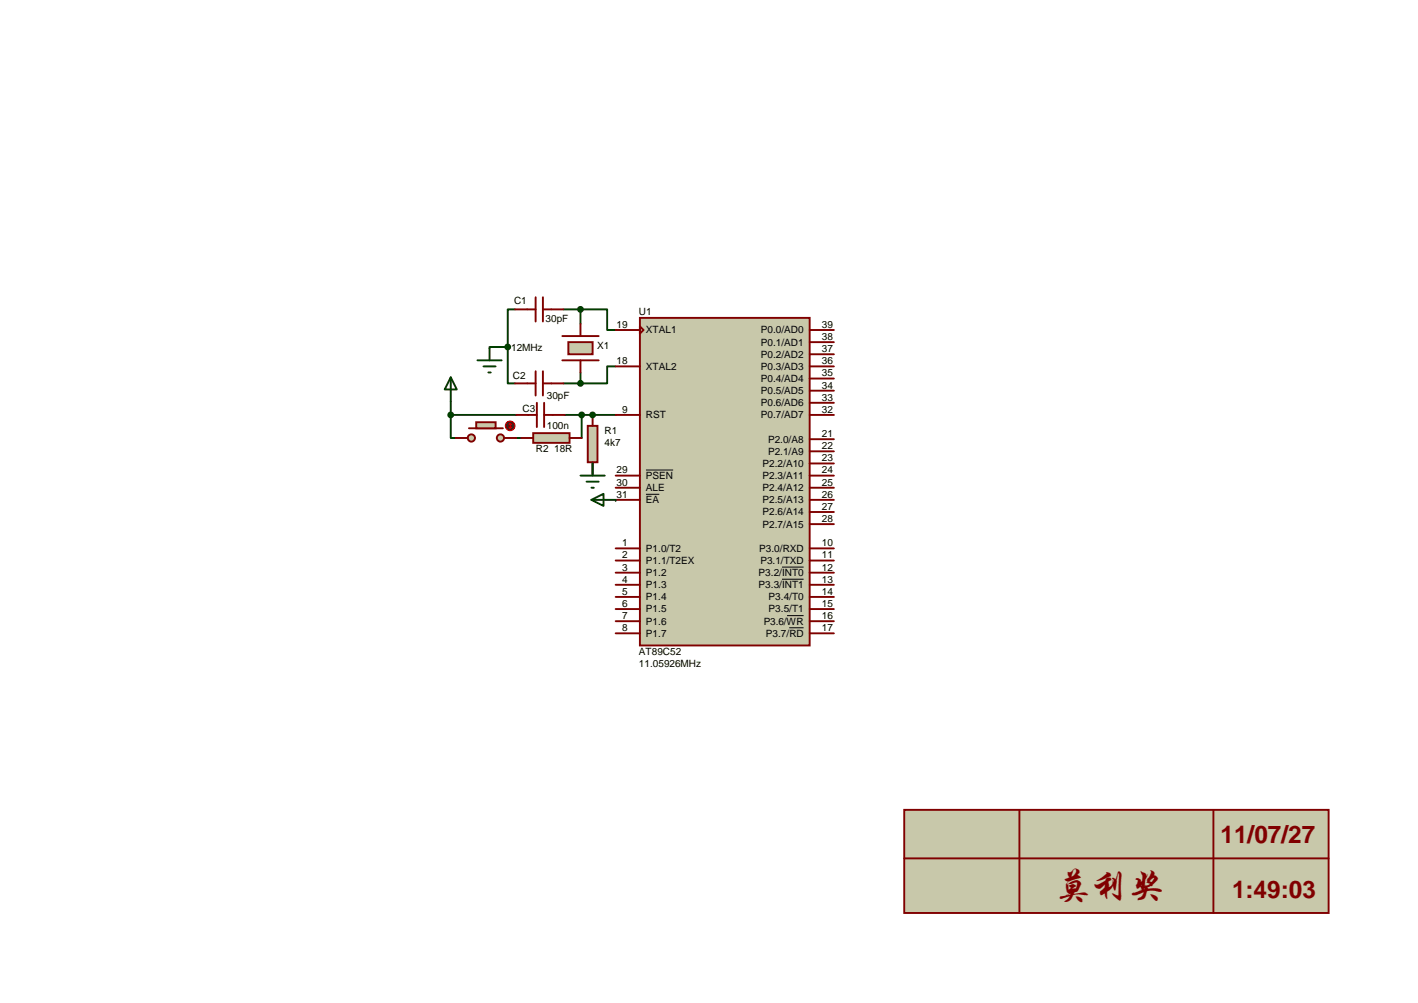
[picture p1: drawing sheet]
<svg xmlns="http://www.w3.org/2000/svg" width="297mm" height="210mm" viewBox="0 0 297 210" stroke-linecap="round" stroke-linejoin="round" font-family="sans-serif">
<path d="M106.4 72.6v7.7h1.5M106.4 72.6h-3.9v.3M107.9 64.8h-1.5v7.8M118 64.8h3.6M121.6 64.8h5.6v4.3h1.8M121.6 64.8v3M121.6 78v2.3M129 76.7h-1.8v3.6h-5.6M108.1 91.7h1.1M118 80.3h3.6M124.1 97v2.3" fill="none" stroke="#004000" stroke-width=".4"/>
<circle cx="129" cy="104.6" r=".2" fill="#004000"/>
<path d="M94.4 86.9v4.8h1M94.4 86.9h13.7M94.4 84.1v2.8M118.3 86.9h10.7M121.9 86.9v4.8M124.1 86.6v.3" fill="none" stroke="#004000" stroke-width=".4"/>
<path d="M134 66.5h35.6v68.6h-35.6z" fill="#c8c8aa" stroke="#800000" stroke-width=".4"/>
<g fill="none" stroke="#800000" stroke-width=".4">
<path d="M117.8 75.4h7.6M117.8 70.4h7.6M129 76.7h5M129 69.1h5M134 68.3l.8 .8-.8 .7zM169.6 76.7h5.1M169.6 69.1h5.1M169.6 71.6h5.1M169.6 74.2h5.1M169.6 79.2h5.1M129 99.6h5M129 86.9h5"/>
<path d="M169.6 99.6h5.1M169.6 86.9h5.1M169.6 81.8h5.1M169.6 84.3h5.1M169.6 91.9h5.1M169.6 94.5h5.1M169.6 97h5.1M129 102.1h5M129 104.6h5M129 114.8h5M129 117.3h5M129 119.9h5"/>
<path d="M169.6 102.1h5.1M169.6 104.6h5.1M169.6 114.8h5.1M169.6 117.3h5.1M169.6 119.9h5.1M169.6 109.7h5.1M169.6 107.2h5.1M129 122.4h5M129 125h5M129 127.5h5M129 130h5M129 132.6h5"/>
<path d="M169.6 122.4h5.1M169.6 125h5.1M169.6 127.5h5.1M169.6 130h5.1M169.6 132.6h5.1"/>
</g>
<path d="M135.3 98.4h5.7M135.3 103.5h2.8M163.8 118.7h4.5M163.8 121.3h4.5M164.9 128.9h3.4M165.3 131.4h3" fill="none" stroke="#000" stroke-width=".21"/>
<path d="M119.1 71.6h5v2.6h-5z" fill="#c8c8aa" stroke="#800000" stroke-width=".4"/>
<g fill="none" stroke="#800000" stroke-width=".4">
<path d="M107.9 64.8h4.3M112.2 62.2v5.1M112.2 77.7v5.1M113.7 62.2v5.1M113.7 77.7v5.1M113.7 64.8h4.3M121.6 67.8v2.6M121.6 75.4v2.6M107.9 80.3h4.3M108.1 86.9h4.4M112.5 84.3v5.1M113.7 80.3h4.3"/>
<path d="M114 84.3v5.1M114 86.9h4.3"/>
</g>
<g fill="#004000" stroke="#004000" stroke-width=".4">
<circle cx="121.6" cy="80.3" r=".51"/>
<circle cx="121.6" cy="64.8" r=".51"/>
</g>
<g fill="#c8c8aa" stroke="#800000" stroke-width=".4">
<circle cx="104.8" cy="91.7" r=".76"/>
<circle cx="98.7" cy="91.7" r=".76"/>
</g>
<path d="M98.2 89.7h7.1" fill="none" stroke="#800000" stroke-width=".4"/>
<path d="M99.8 88.4h4v1.3h-4z" fill="#c8c8aa" stroke="#800000" stroke-width=".4"/>
<path d="M95.4 91.7h2.6M105.6 91.7h2.5" fill="none" stroke="#800000" stroke-width=".4"/>
<circle cx="106.9" cy="89.2" r="1.02" fill="#400000" stroke="#f00" stroke-width=".21"/>
<path d="M106.6 88.9l.3-.3 .2 .3M106.6 89.4l.3 .3M106.9 88.6v1.1M107.1 89.4l-.2 .3" fill="none" stroke="#f00" stroke-width=".21"/>
<path d="M123.1 89.2h2.1v7.6h-2.1z" fill="#c8c8aa" stroke="#800000" stroke-width=".4"/>
<path d="M124.1 86.6v2.6M124.1 96.8v2.5" fill="none" stroke="#800000" stroke-width=".4"/>
<path d="M111.7 90.7h7.6v2h-7.6z" fill="#c8c8aa" stroke="#800000" stroke-width=".4"/>
<path d="M109.2 91.7h2.5M119.3 91.7h2.6" fill="none" stroke="#800000" stroke-width=".4"/>
<path d="M94.4 79l1.3 2.5h-2.5zM94.4 79v5.1M100 75.4h5.1M101.3 76.7h2.5M102.3 78h.5M102.5 72.9v2.5M121.6 99.6h5.1M124.1 97v2.6M122.9 100.8h2.5M123.9 102.1h.5M123.9 104.6l2.5-1.2v2.5zM123.9 104.6h5.1" fill="none" stroke="#004000" stroke-width=".4"/>
<g fill="#004000" stroke="#004000" stroke-width=".4">
<circle cx="106.4" cy="72.6" r=".51"/>
<circle cx="124.1" cy="86.9" r=".51"/>
<circle cx="94.4" cy="86.9" r=".51"/>
<circle cx="121.9" cy="86.9" r=".51"/>
</g>
<path d="M189.4 169.5h88.9v21.6h-88.9z" fill="#c8c8aa" stroke="#800000" stroke-width=".4"/>
<path d="M189.4 179.7h88.9M213.5 169.5v21.6M254.2 169.5v21.6" fill="none" stroke="#800000" stroke-width=".4"/>
<text font-size="7.8" fill="#800000" x="220.9" y="187.7">莫利奖</text>
<g font-size="5.1" fill="#800000">
<text x="255.7" y="176.5">11/07/27</text>
<text x="258.1" y="187.9">1:49:03</text>
</g>
<g font-size="2.1">
<text x="107.7" y="63.6">C1</text>
<text x="133.9" y="65.9">U1</text>
<text x="114.3" y="67.4">30pF</text>
<text x="129.2" y="68.6">19</text>
<text x="135.3" y="69.8">XTAL1</text>
<text x="159.4" y="69.8">P0.0/AD0</text>
<text x="172.1" y="68.6">39</text>
<text x="172.1" y="71.2">38</text>
<text x="107.1" y="73.6">12MHz</text>
<text x="125.1" y="73.1">X1</text>
<text x="129.2" y="76.3">18</text>
<text x="135.3" y="77.4">XTAL2</text>
<text x="159.4" y="72.3">P0.1/AD1</text>
<text x="159.4" y="74.9">P0.2/AD2</text>
<text x="159.4" y="77.4">P0.3/AD3</text>
<text x="172.1" y="73.7">37</text>
<text x="172.1" y="76.3">36</text>
<text x="107.4" y="79.4">C2</text>
<text x="114.6" y="83.6">30pF</text>
<text x="159.4" y="80">P0.4/AD4</text>
<text x="159.4" y="82.5">P0.5/AD5</text>
<text x="172.1" y="78.8">35</text>
<text x="172.1" y="81.3">34</text>
<text x="172.1" y="83.9">33</text>
<text x="109.5" y="86.2">C3</text>
<text x="114.6" y="89.7">100n</text>
<text x="130.3" y="86.4">9</text>
<text x="135.3" y="87.6">RST</text>
<text x="159.4" y="85">P0.6/AD6</text>
<text x="159.4" y="87.6">P0.7/AD7</text>
<text x="172.1" y="86.4">32</text>
<text x="112.3" y="94.6">R2</text>
<text x="116.1" y="94.6">18R</text>
<text x="126.6" y="90.8">R1</text>
<text x="126.6" y="93.4">4k7</text>
<text x="160.9" y="92.7">P2.0/A8</text>
<text x="160.9" y="95.2">P2.1/A9</text>
<text x="172.1" y="91.5">21</text>
<text x="172.1" y="94">22</text>
<text x="129.2" y="101.7">30</text>
<text x="129.2" y="99.1">29</text>
<text x="135.3" y="100.3">PSEN</text>
<text x="159.7" y="97.7">P2.2/A10</text>
<text x="159.7" y="100.3">P2.3/A11</text>
<text x="172.1" y="96.6">23</text>
<text x="172.1" y="99.1">24</text>
<text x="172.1" y="101.7">25</text>
<text x="129.2" y="104.2">31</text>
<text x="135.3" y="102.8">ALE</text>
<text x="135.3" y="105.4">EA</text>
<text x="159.7" y="102.8">P2.4/A12</text>
<text x="159.7" y="105.4">P2.5/A13</text>
<text x="159.7" y="107.9">P2.6/A14</text>
<text x="172.1" y="104.2">26</text>
<text x="172.1" y="106.7">27</text>
<text x="159.7" y="110.4">P2.7/A15</text>
<text x="172.1" y="109.3">28</text>
<text x="130.3" y="114.4">1</text>
<text x="130.3" y="116.9">2</text>
<text x="130.3" y="119.4">3</text>
<text x="135.3" y="115.5">P1.0/T2</text>
<text x="135.3" y="118.1">P1.1/T2EX</text>
<text x="159" y="115.5">P3.0/RXD</text>
<text x="159.3" y="118.1">P3.1/TXD</text>
<text x="172.1" y="114.4">10</text>
<text x="172.1" y="116.9">11</text>
<text x="172.1" y="119.4">12</text>
<text x="130.3" y="122">4</text>
<text x="130.3" y="124.5">5</text>
<text x="135.3" y="120.6">P1.2</text>
<text x="135.3" y="123.1">P1.3</text>
<text x="135.3" y="125.7">P1.4</text>
<text x="158.9" y="120.6">P3.2/INT0</text>
<text x="158.9" y="123.1">P3.3/INT1</text>
<text x="161" y="125.7">P3.4/T0</text>
<text x="172.1" y="124.5">14</text>
<text x="172.1" y="122">13</text>
<text x="130.3" y="127.1">6</text>
<text x="130.3" y="129.6">7</text>
<text x="135.3" y="128.2">P1.5</text>
<text x="135.3" y="130.8">P1.6</text>
<text x="160" y="130.8">P3.6/WR</text>
<text x="161" y="128.2">P3.5/T1</text>
<text x="172.1" y="127.1">15</text>
<text x="172.1" y="129.6">16</text>
<text x="130.3" y="132.1">8</text>
<text x="133.9" y="137.2">AT89C52</text>
<text x="135.3" y="133.3">P1.7</text>
<text x="160.4" y="133.3">P3.7/RD</text>
<text x="172.1" y="132.1">17</text>
<text x="133.9" y="139.7">11.05926MHz</text>
</g>
</svg>
